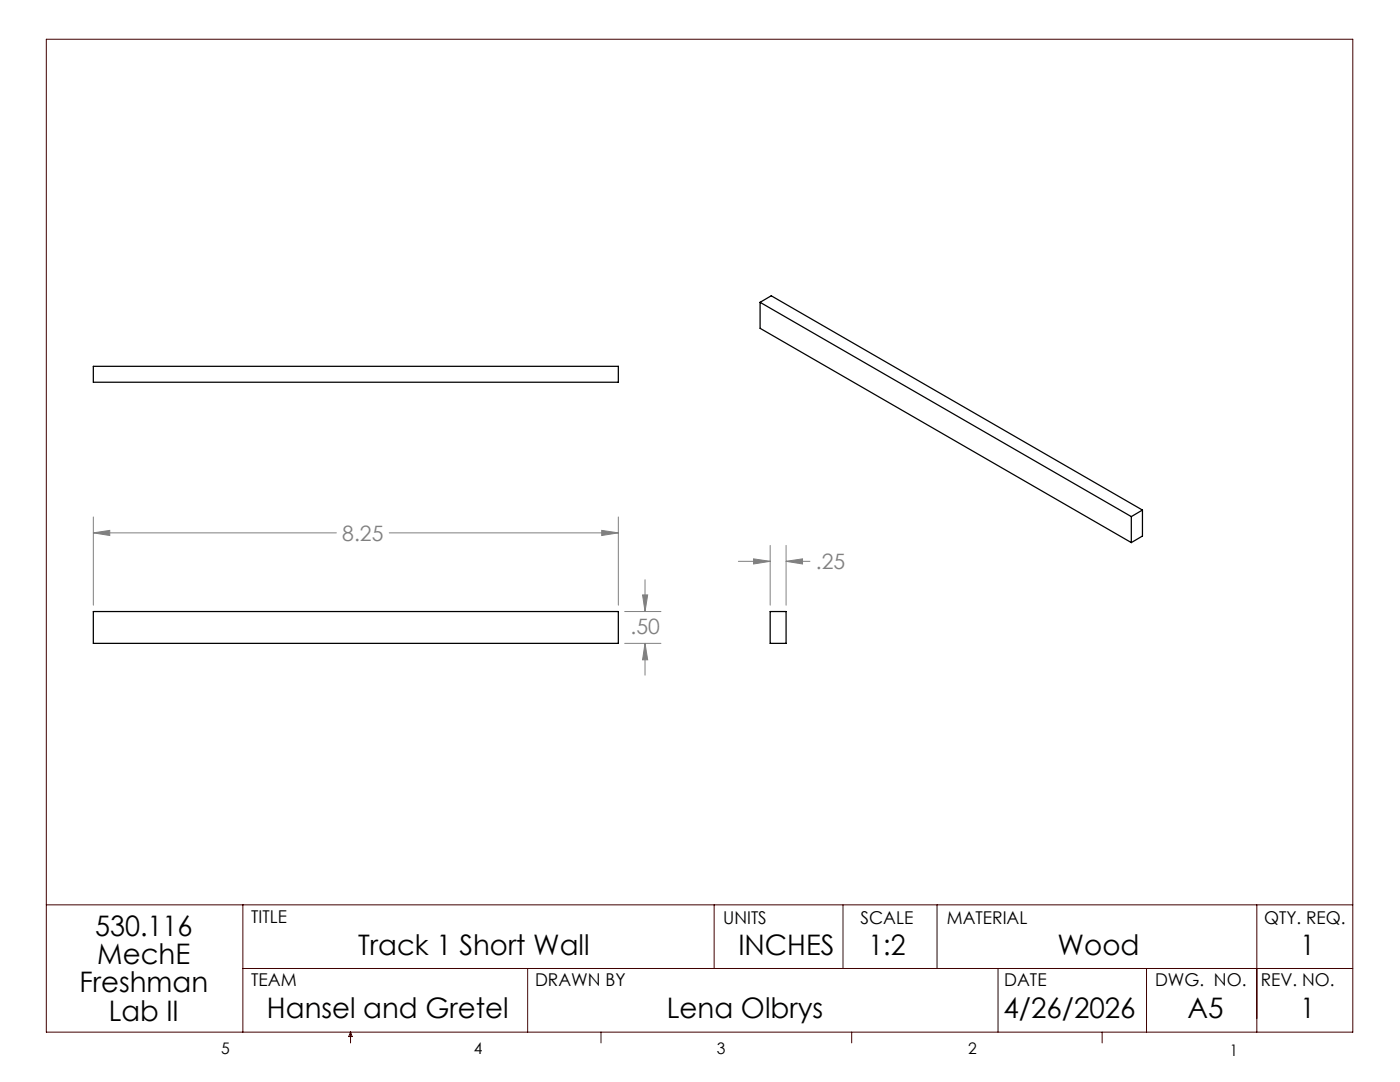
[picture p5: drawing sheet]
<svg xmlns="http://www.w3.org/2000/svg" width="279mm" height="216mm" viewBox="0 0 279 216" stroke-linecap="round" stroke-linejoin="round" font-family="sans-serif">
<path d="M18.6 73.1h104.8v3.2h-104.8zM151.7 60.3l74.1 42.8M151.7 60.3l2.2-1.3 74.1 42.8M151.7 60.3v5.2l74.1 42.8M225.8 103.1v5.2M228 101.8l-2.2 1.3M228 101.8v5.2l-2.2 1.3M18.6 122h104.8v6.4h-104.8zM153.7 122h3.2v6.4h-3.2z" fill="none" stroke="#000" stroke-width=".25"/>
<g fill="none" stroke="#808080" stroke-width=".2">
<path d="M18.6 106.3l3.3-.5v1.1zM18.6 103.2v17.6M18.6 106.3h48.5M77.7 106.3h45.7M120.1 105.8l3.3 .5-3.3 .6zM123.4 103.2v17.6M128.2 118.7h1.1l-.6 3.3zM128.7 115.7v6.3M147.4 112h6.3M150.4 111.5l3.3 .5-3.3 .5zM153.7 108.8v12M156.9 112l3.3-.5v1z"/>
<path d="M156.9 108.8v12M156.9 112h4.7M124.7 128.4h7.2M124.7 122h7.2M128.7 128.4l.6 3.3h-1.1zM128.7 128.4v6.3"/>
</g>
<g fill="none" stroke="#400000" stroke-width=".2">
<path d="M9.2 7.8h260.8v198.2h-260.8zM9.2 180.6h260.8M48.5 180.6v25.4M48.5 193.3h221.5M105.3 193.3v12.7M142.5 180.6v12.7M168.2 180.6v12.7M187 180.6v12.7M199.2 193.3v12.7M228.8 193.3v12.7M250.8 180.6v25.4M70 206v2.1"/>
<path d="M70 206l.3 .8h-.7zM119.9 206v2.1M170 206v2.1M220 206v2.1"/>
</g>
<path d="M120.1 105.8l3.3 .5-3.3 .6zM18.6 106.3l3.3-.5v1.1zM128.7 128.4l.6 3.3h-1.1zM128.2 118.7h1.1l-.6 3.3zM150.4 111.5l3.3 .5-3.3 .5zM156.9 112l3.3-.5v1z" fill="#808080"/>
<g font-size="5.6">
<text x="19" y="186.7">530.116</text>
<text x="71.5" y="190.6">Track 1 Short Wall</text>
<text x="147.4" y="190.6">INCHES</text>
<text x="173.3" y="190.6">1:2</text>
<text x="211.1" y="190.6">Wood</text>
<text x="259.5" y="190.6">1</text>
<text x="15.9" y="198">Freshman</text>
<text x="19.4" y="192.3">MechE</text>
<text x="21.7" y="203.6">Lab II</text>
<text x="53.3" y="203.2">Hansel and Gretel</text>
<text x="133.1" y="203.2">Lena Olbrys</text>
<text x="200.3" y="203.2">4/26/2026</text>
<text x="237" y="203.2">A5</text>
<text x="259.5" y="203.2">1</text>
</g>
<g font-size="4.2" fill="#808080">
<text x="68.3" y="107.9">8.25</text>
<text x="162.8" y="113.6">.25</text>
<text x="125.8" y="126.5">.50</text>
</g>
<g font-size="3.5">
<text x="50.1" y="184.2">TITLE</text>
<text x="144.3" y="184.3">UNITS</text>
<text x="171.7" y="184.3">SCALE</text>
<text x="189" y="184.3">MATERIAL</text>
<text x="252.3" y="184.3">QTY. REQ.</text>
<text x="50.1" y="196.8">TEAM</text>
<text x="106.8" y="196.8">DRAWN BY</text>
<text x="200.4" y="196.8">DATE</text>
<text x="230.5" y="196.8">DWG. NO.</text>
<text x="251.6" y="196.8">REV. NO.</text>
</g>
<g font-size="3.2">
<text x="44.2" y="210.4">5</text>
<text x="94.6" y="210.3">4</text>
<text x="143.1" y="210.4">3</text>
<text x="193.2" y="210.3">2</text>
<text x="245.4" y="210.6">1</text>
</g>
</svg>
